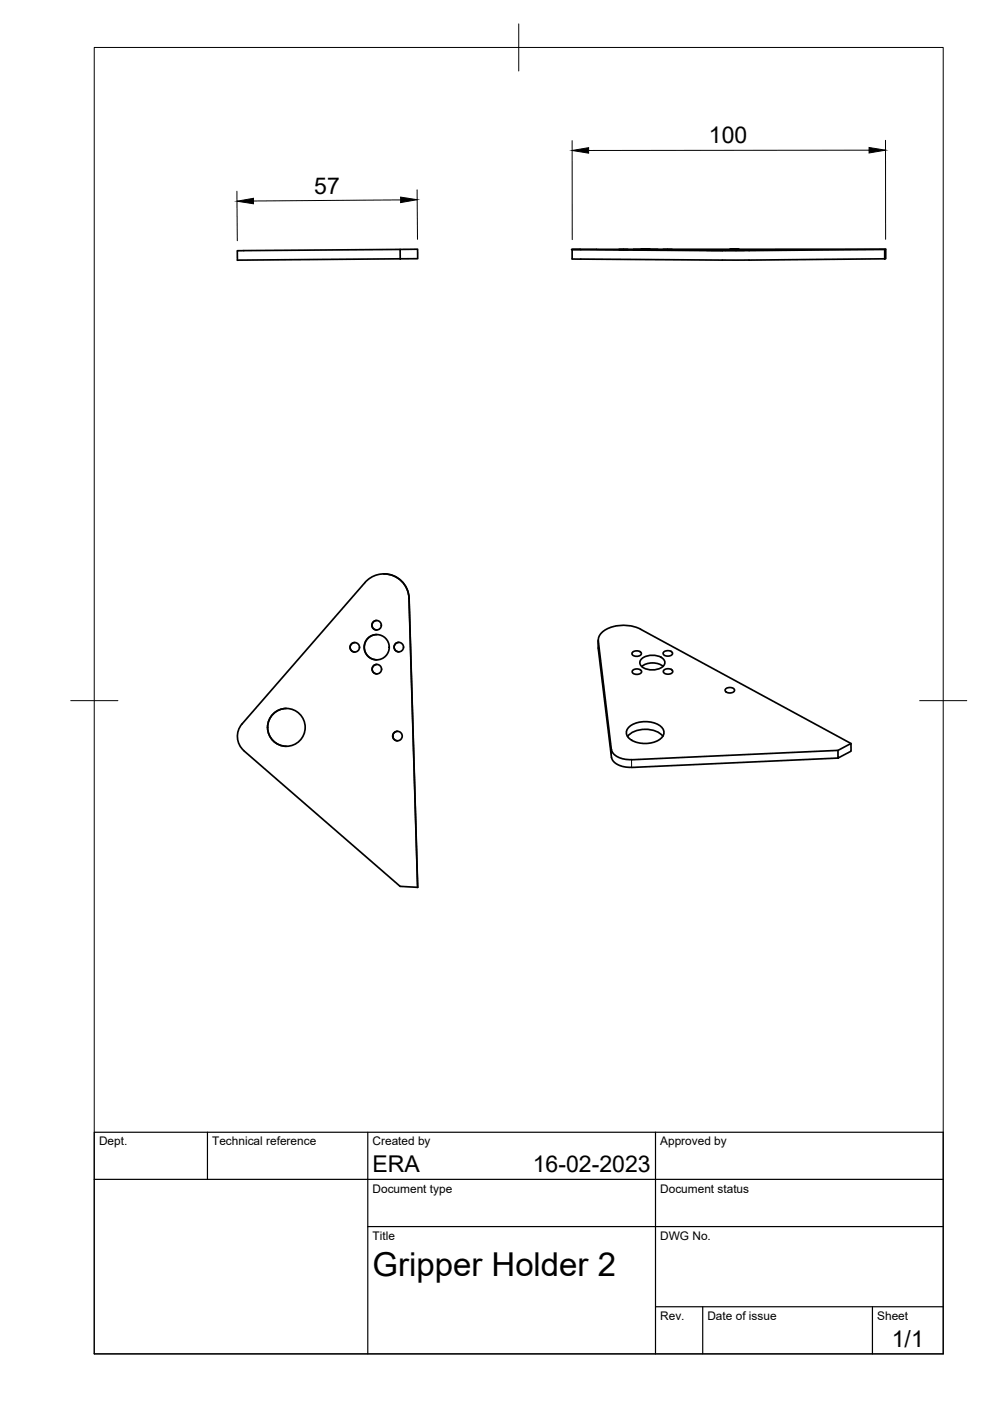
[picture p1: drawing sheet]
<svg xmlns="http://www.w3.org/2000/svg" width="210mm" height="297mm" viewBox="0 0 210 297" stroke-linecap="round" stroke-linejoin="round" font-family="sans-serif">
<!-- layer: Visible -->
<g fill="none" stroke="#000" stroke-width=".36">
<path d="M84.8 52.9l3.7-.1 .1 2-3.7 .1zM84.8 52.9l-34.5 .3v2l34.6-.3M121.3 52.9v2h1.8M131.2 52.9h2zM134.2 52.9h5.4zM135.8 52.9h2.1zM135.9 52.9h2zM140.5 52.9h2zM149.9 53.1h8zM154.7 52.9h2zM187.6 52.9l.2-.1v2l-.2 .1zM187.6 54.9l-31.5 .2-33-.2"/>
<path d="M187.6 52.9l-34.4 .2M187.8 52.8l-66.5 .1 31.9 .3M75.2 136.2a1.01 1.01 0 0 0-1 1 1.01 1.01 0 0 0 1 1M77.4 123.5l-26.1 30a4 4 0 0 0 .4 5.6M79.9 131.6a1.01 1.01 0 0 0-1 1 1.01 1.01 0 0 0 1 1M79.9 134.5a2.68 2.68 0 0 0-2.7 2.7 2.68 2.68 0 0 0 2.7 2.7M81.4 121.7h.1M81.4 121.7a5.3 5.3 0 0 1 5.3 5.2 5.3 5.3 0 0 0-3.5-4.9 5.3 5.3 0 0 0-5.8 1.5M84.6 136.2a1.01 1.01 0 0 0-1 1 1.01 1.01 0 0 0 1 1M86.7 126.9l1.9 61.2-3.8-.2-33.1-28.7M126.8 135.7l.1 1.7M126.9 137.6l2.8 23a2.99 2.99 0 0 0 2.6 2l1.6 .1"/>
<path d="M126.9 135.9l2.7 23M126.9 135.9a2.94 2.94 0 0 1 2.2-2.7 8.4 8.4 0 0 1 6.7 .2l44.6 24.2M126.9 137.3v.2M134.1 138.4a1.25 1.25 0 0 1 1.9 .2 1.16 1.16 0 0 1-2 0zM136 139.7a3.6 3.6 0 0 1 4.9 .4 1.62 1.62 0 0 1-1.7 1.8l-.6 .1a2.99 2.99 0 0 1-2.9-1.1v-.8zM140.7 138.3a1.25 1.25 0 0 1 1.9 .2 1.16 1.16 0 0 1-2 0zM60.7 150.2a4 4 0 0 0-4 4 4 4 0 0 0 4 4M79.9 140.9a1.01 1.01 0 0 0-1 1 1.01 1.01 0 0 0 1 1M84.3 155.1a1.01 1.01 0 0 0-1 1 1.01 1.01 0 0 0 1 1M129.7 158.9a2.99 2.99 0 0 0 2.6 2l1.6 .2M133.4 154.1a5.8 5.8 0 0 1 6.8 0 1.67 1.67 0 0 1-.6 2.8 6 6 0 0 1-6.2-.3 1.55 1.55 0 0 1 0-2.5zM134.1 142.2a1.25 1.25 0 0 1 1.9 .2 1.16 1.16 0 0 1-2 0z"/>
<path d="M140.5 156.1a5.5 5.5 0 0 0-6.2-.9l-1.2 1M140.6 141.3a3.8 3.8 0 0 0-4.5 0M140.7 142.1a1.25 1.25 0 0 1 1.9 .3 1.16 1.16 0 0 1-2 0zM153.8 146.1a1.25 1.25 0 0 1 1.9 .2 1.16 1.16 0 0 1-2 0zM177.7 159.1l2.7-1.5v1.7l-2.7 1.4zM177.7 159.1l-43.8 2M177.7 160.7l-43.8 2"/>
<circle cx="75.2" cy="137.2" r="1.01"/>
<circle cx="79.9" cy="132.6" r="1.01"/>
<circle cx="79.9" cy="137.2" r="2.67"/>
<circle cx="84.6" cy="137.2" r="1.01"/>
<circle cx="60.7" cy="154.2" r="4"/>
<circle cx="79.9" cy="141.9" r="1.01"/>
<circle cx="84.3" cy="156.1" r="1.01"/>
</g>
<!-- layer: Visible Narrow -->
<path d="M126.9 135.9v1.7M129.6 158.9v1.7M133.9 161.1v1.6" fill="none" stroke="#000" stroke-width=".21"/>
<!-- layer: BORDER -->
<path d="M20 10.1h180v276.9h-180zM110 5.1v10M15 148.6h10M195 148.6h10" fill="none" stroke="#000" stroke-width=".21"/>
<!-- layer: TITLEBLOCK -->
<path d="M20 240.1h180v46.9h-180zM20 250h180M44 240.1v9.9M78 240.1v46.9M139 240.1v46.9M78 260.1h122M139 277.1h61M149 277.1v9.9M185 277.1v9.9" fill="none" stroke="#000" stroke-width=".25"/>
<!-- layer: FD_Dimensions -->
<path d="M121.3 29.8v21M184.3 31.8l-59.5 .1M187.7 29.7l.1 21M50.2 40.5l.1 10.5M84.9 42.4l-31.2 .2M88.4 40.2l.1 10.5" fill="none" stroke="#000" stroke-width=".21"/>
<path d="M121.3 31.9l3.5-.6v1.2zM184.3 31.3l3.4 .5-3.4 .6zM50.2 42.7l3.5-.7v1.2zM84.9 41.8l3.6 .5-3.6 .7z" fill="#000" stroke="#000" stroke-width=".21"/>
<text font-size="7" x="79" y="270.6">Gripper Holder 2</text>
<g font-size="4.9">
<text x="150.3" y="30.4">100</text>
<text x="66.6" y="41">57</text>
<text x="79" y="248.5">ERA</text>
<text x="113" y="248.5">16-02-2023</text>
<text x="189.1" y="285.7">1/1</text>
</g>
<g font-size="2.5">
<text x="21" y="242.9">Dept.</text>
<text x="45" y="242.9">Technical reference</text>
<text x="79" y="242.9">Created by</text>
<text x="140" y="242.9">Approved by</text>
<text x="79" y="252.8">Document type</text>
<text x="140" y="252.8">Document status</text>
<text x="79" y="262.9">Title</text>
<text x="140" y="262.9">DWG No.</text>
<text x="140" y="279.9">Rev.</text>
<text x="150" y="279.9">Date of issue</text>
<text x="186" y="279.9">Sheet</text>
</g>
</svg>
